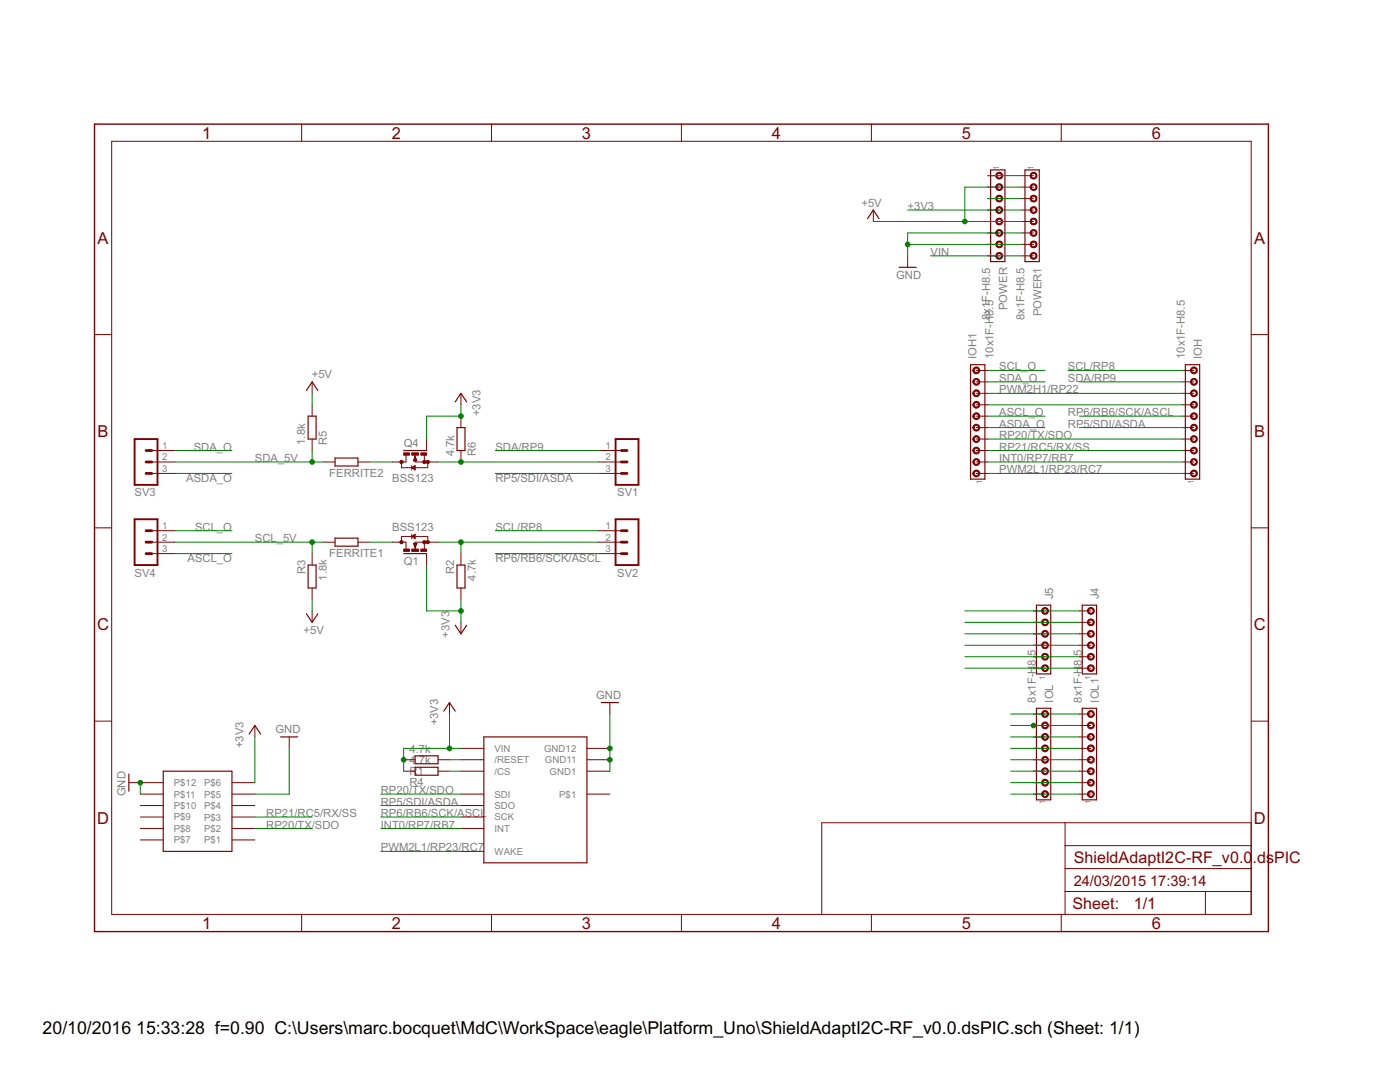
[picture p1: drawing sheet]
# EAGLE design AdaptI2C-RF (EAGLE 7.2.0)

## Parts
FERRITE1  R-EU_M0805  [M0805]
FERRITE2  R-EU_M0805  [M0805]
IOH  10x1F-H8.5  MTA10-100  [10X10MTA]
IOH1  10x1F-H8.5  MTA10-100  [10X10MTA]
IOL  8x1F-H8.5  MTA08-100  [10X08MTA]
IOL1  8x1F-H8.5  MTA08-100  [10X08MTA]
J4  MTA06-100  [10X06MTA]
J5  MTA06-100  [10X06MTA]
POWER  8x1F-H8.5  MTA08-100  [10X08MTA]
POWER1  8x1F-H8.5  MTA08-100  [10X08MTA]
Q1  BSS123  [SOT23]
Q4  BSS123  [SOT23]
R1  4.7k  R-EU_R0805  [R0805]
R2  4.7k  R-EU_R0805  [R0805]
R3  1.8k  R-EU_0204/7  [0204/7]
R4  4.7k  R-EU_R0805  [R0805]
R5  1.8k  R-EU_0204/7  [0204/7]
R6  4.7k  R-EU_R0805  [R0805]
SV1  MA03-1  [MA03-1]
SV2  MA03-1  [MA03-1]
SV3  MA03-1  [MA03-1]
SV4  MA03-1  [MA03-1]
U$2  MRF24J40MA  [MRF24J40MA]
U$7  PMOD2X6  [PMOD2X6]

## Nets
+3V3: POWER1.4 POWER.4 Q1.1(G) Q4.1(G) R1.1 R2.2 R4.1 R6.2 U$2.P$10(VIN) U$7.P$6
+5V: POWER1.2 POWER1.5 POWER.2 POWER.5 R3.2 R5.2
AN0/RA0: J4.1 J5.1
AN1/RA1: J4.2 J5.2
ASCL: FERRITE1.2 Q1.3(D)
ASCL_O: IOH1.6 SV4.3
ASDA: FERRITE2.2 Q4.3(D)
ASDA_O: IOH1.5 SV3.3
GND: POWER1.6 POWER1.7 POWER.6 POWER.7 U$2.P$1(GND1) U$2.P$11(GND11) U$2.P$12(GND12) U$7.P$5 U$7.P$11 U$7.P$12
INT0/RP7/RB7: IOH1.2 IOH.2 U$2.P$4(INT)
N$1: POWER1.1 POWER.1
N$2: POWER1.3 POWER.3
N$3: IOH1.7 IOH.7
N$5: R1.2 U$2.P$2(/RESET)
N$7: Q1.2(S) R2.1 SV2.2
N$8: Q4.2(S) R6.1 SV1.2
PWM1H1/RP14/RB14: IOL1.2 IOL.2
PWM1H2/RP12/RB12: IOL1.4 IOL.4
PWM1H3/RP10/RB10: IOL1.6 IOL.6
PWM1L1/RP15/RB15: IOL1.1 IOL.1
PWM1L2/RP13/RB13: IOL1.3 IOL.3
PWM1L3/RP11/RB11: IOL1.5 IOL.5
PWM2H1/RP22: IOH1.8 IOH.8
PWM2L1/RP23/RC7: IOH1.1 IOH.1 U$2.P$3(WAKE)
RP2/RB2/AN4: J4.3 J5.3
RP3/RB3/AN5: J4.4 J5.4
RP5/SDI/ASDA: IOH.5 SV1.3 U$2.P$7(SDO)
RP6/RB6/SCK/ASCL: IOH.6 SV2.3 U$2.P$6(SCK)
RP16/RC0/AN6: J4.5 J5.5
RP17/RC1/AN7: J4.6 J5.6
RP20/TX/SDO: IOH1.4 IOH.4 U$2.P$5(SDI) U$7.P$2
RP21/RC5/RX/SS: IOH1.3 IOH.3 R4.2 U$2.P$8(/CS) U$7.P$3
RP24/RC8: IOL1.8 IOL.8
RP25/RC9: IOL1.7 IOL.7
SCL/RP8: IOH.10 SV2.1
SCL_5V: FERRITE1.1 R3.1 SV4.2
SCL_O: IOH1.10 SV4.1
SDA/RP9: IOH.9 SV1.1
SDA_5V: FERRITE2.1 R5.1 SV3.2
SDA_O: IOH1.9 SV3.1
VIN: POWER1.8 POWER.8
Unconnected: U$2.P$9 U$7.P$1 U$7.P$4 U$7.P$7 U$7.P$8 U$7.P$9 U$7.P$10
